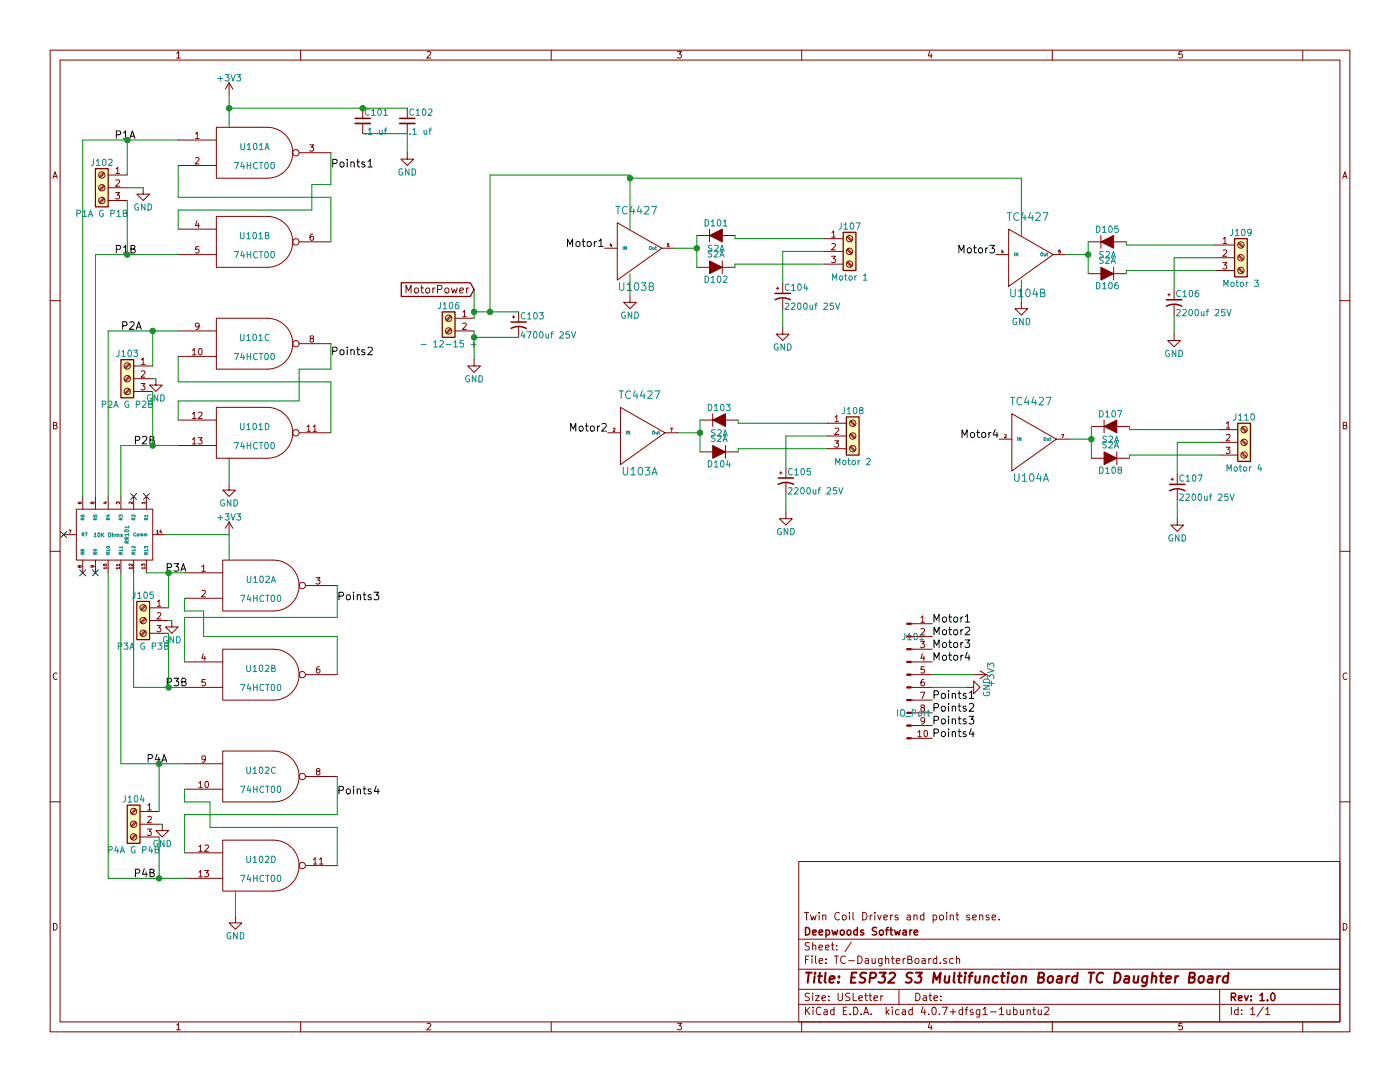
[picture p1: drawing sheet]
EESchema Schematic File Version 2
LIBS:power
LIBS:device
LIBS:switches
LIBS:relays
LIBS:motors
LIBS:transistors
LIBS:conn
LIBS:linear
LIBS:regul
LIBS:74xx
LIBS:cmos4000
LIBS:adc-dac
LIBS:memory
LIBS:xilinx
LIBS:microcontrollers
LIBS:dsp
LIBS:microchip
LIBS:analog_switches
LIBS:motorola
LIBS:texas
LIBS:intel
LIBS:audio
LIBS:interface
LIBS:digital-audio
LIBS:philips
LIBS:display
LIBS:cypress
LIBS:siliconi
LIBS:opto
LIBS:atmel
LIBS:contrib
LIBS:valves
LIBS:4814p-2
LIBS:tc442x
LIBS:TC-DaughterBoard-cache
EELAYER 25 0
EELAYER END
$Descr USLetter 11000 8500
encoding utf-8
Sheet 1 1
Title "ESP32 S3 Multifunction Board TC Daughter Board"
Date ""
Rev "1.0"
Comp "Deepwoods Software"
Comment1 "Twin Coil Drivers and point sense."
Comment2 ""
Comment3 ""
Comment4 ""
$EndDescr
$Comp
L 74HCT00 U101
U 2 1
P 2000 1900
F 0 "U101" H 2000 1950 50  0000 C CNN
F 1 "74HCT00" H 2000 1800 50  0000 C CNN
F 2 "Housings_SOIC:SOIC-14_3.9x8.7mm_Pitch1.27mm" H 2000 1900 50  0001 C CNN
F 3 "" H 2000 1900 50  0001 C CNN
F 4 "595-SN74AHC00D" H 2000 1900 60  0001 C CNN "Mouser Part Number"
	2    2000 1900
	1    0    0    -1  
$EndComp
$Comp
L 74HCT00 U101
U 3 1
P 2000 2700
F 0 "U101" H 2000 2750 50  0000 C CNN
F 1 "74HCT00" H 2000 2600 50  0000 C CNN
F 2 "Housings_SOIC:SOIC-14_3.9x8.7mm_Pitch1.27mm" H 2000 2700 50  0001 C CNN
F 3 "" H 2000 2700 50  0001 C CNN
F 4 "595-SN74AHC00D" H 2000 2700 60  0001 C CNN "Mouser Part Number"
	3    2000 2700
	1    0    0    -1  
$EndComp
$Comp
L 74HCT00 U101
U 4 1
P 2000 3400
F 0 "U101" H 2000 3450 50  0000 C CNN
F 1 "74HCT00" H 2000 3300 50  0000 C CNN
F 2 "Housings_SOIC:SOIC-14_3.9x8.7mm_Pitch1.27mm" H 2000 3400 50  0001 C CNN
F 3 "" H 2000 3400 50  0001 C CNN
F 4 "595-SN74AHC00D" H 2000 3400 60  0001 C CNN "Mouser Part Number"
	4    2000 3400
	1    0    0    -1  
$EndComp
$Comp
L 74HCT00 U102
U 1 1
P 2050 4600
F 0 "U102" H 2050 4650 50  0000 C CNN
F 1 "74HCT00" H 2050 4500 50  0000 C CNN
F 2 "Housings_SOIC:SOIC-14_3.9x8.7mm_Pitch1.27mm" H 2050 4600 50  0001 C CNN
F 3 "" H 2050 4600 50  0001 C CNN
F 4 "595-SN74AHC00D" H 2050 4600 60  0001 C CNN "Mouser Part Number"
	1    2050 4600
	1    0    0    -1  
$EndComp
$Comp
L 74HCT00 U102
U 2 1
P 2050 5300
F 0 "U102" H 2050 5350 50  0000 C CNN
F 1 "74HCT00" H 2050 5200 50  0000 C CNN
F 2 "Housings_SOIC:SOIC-14_3.9x8.7mm_Pitch1.27mm" H 2050 5300 50  0001 C CNN
F 3 "" H 2050 5300 50  0001 C CNN
F 4 "595-SN74AHC00D" H 2050 5300 60  0001 C CNN "Mouser Part Number"
	2    2050 5300
	1    0    0    -1  
$EndComp
$Comp
L 74HCT00 U102
U 3 1
P 2050 6100
F 0 "U102" H 2050 6150 50  0000 C CNN
F 1 "74HCT00" H 2050 6000 50  0000 C CNN
F 2 "Housings_SOIC:SOIC-14_3.9x8.7mm_Pitch1.27mm" H 2050 6100 50  0001 C CNN
F 3 "" H 2050 6100 50  0001 C CNN
F 4 "595-SN74AHC00D" H 2050 6100 60  0001 C CNN "Mouser Part Number"
	3    2050 6100
	1    0    0    -1  
$EndComp
$Comp
L 74HCT00 U102
U 4 1
P 2050 6800
F 0 "U102" H 2050 6850 50  0000 C CNN
F 1 "74HCT00" H 2050 6700 50  0000 C CNN
F 2 "Housings_SOIC:SOIC-14_3.9x8.7mm_Pitch1.27mm" H 2050 6800 50  0001 C CNN
F 3 "" H 2050 6800 50  0001 C CNN
F 4 "595-SN74AHC00D" H 2050 6800 60  0001 C CNN "Mouser Part Number"
	4    2050 6800
	1    0    0    -1  
$EndComp
$Comp
L 4814P-2 RR101
U 1 1
P 900 4200
F 0 "RR101" H 900 4300 30  0000 C CNN
F 1 "10K Ohms" V 900 4150 30  0000 C CNN
F 2 "48xxP:4814P" H 900 4200 60  0001 C CNN
F 3 "" H 900 4200 60  0000 C CNN
F 4 "652-4814P-2LF-10K" H 900 4200 60  0001 C CNN "Mouser Part Number"
	1    900  4200
	0    1    1    0   
$EndComp
$Comp
L C_Small C101
U 1 1
P 2850 950
F 0 "C101" H 2860 1020 50  0000 L CNN
F 1 ".1 uf" H 2860 870 50  0000 L CNN
F 2 "Capacitors_SMD:C_0603" H 2850 950 50  0001 C CNN
F 3 "" H 2850 950 50  0001 C CNN
F 4 "710-885012206095" H 2850 950 60  0001 C CNN "Mouser Part Number"
	1    2850 950 
	1    0    0    -1  
$EndComp
$Comp
L C_Small C102
U 1 1
P 3200 950
F 0 "C102" H 3210 1020 50  0000 L CNN
F 1 ".1 uf" H 3210 870 50  0000 L CNN
F 2 "Capacitors_SMD:C_0603" H 3200 950 50  0001 C CNN
F 3 "" H 3200 950 50  0001 C CNN
F 4 "710-885012206095" H 3200 950 60  0001 C CNN "Mouser Part Number"
	1    3200 950 
	1    0    0    -1  
$EndComp
$Comp
L +3V3 #PWR01
U 1 1
P 1800 750
F 0 "#PWR01" H 1800 600 50  0001 C CNN
F 1 "+3V3" H 1800 890 50  0000 C CNN
F 2 "" H 1800 750 50  0001 C CNN
F 3 "" H 1800 750 50  0001 C CNN
	1    1800 750 
	1    0    0    -1  
$EndComp
$Comp
L +3V3 #PWR02
U 1 1
P 1800 4200
F 0 "#PWR02" H 1800 4050 50  0001 C CNN
F 1 "+3V3" H 1800 4340 50  0000 C CNN
F 2 "" H 1800 4200 50  0001 C CNN
F 3 "" H 1800 4200 50  0001 C CNN
	1    1800 4200
	1    0    0    -1  
$EndComp
$Comp
L GND #PWR03
U 1 1
P 1800 3800
F 0 "#PWR03" H 1800 3550 50  0001 C CNN
F 1 "GND" H 1800 3650 50  0000 C CNN
F 2 "" H 1800 3800 50  0001 C CNN
F 3 "" H 1800 3800 50  0001 C CNN
	1    1800 3800
	1    0    0    -1  
$EndComp
$Comp
L GND #PWR04
U 1 1
P 1850 7200
F 0 "#PWR04" H 1850 6950 50  0001 C CNN
F 1 "GND" H 1850 7050 50  0000 C CNN
F 2 "" H 1850 7200 50  0001 C CNN
F 3 "" H 1850 7200 50  0001 C CNN
	1    1850 7200
	1    0    0    -1  
$EndComp
NoConn ~ 1150 3900
NoConn ~ 1050 3900
NoConn ~ 500  4200
NoConn ~ 750  4500
NoConn ~ 650  4500
$Comp
L 74HCT00 U101
U 1 1
P 2000 1200
F 0 "U101" H 2000 1250 50  0000 C CNN
F 1 "74HCT00" H 2000 1100 50  0000 C CNN
F 2 "Housings_SOIC:SOIC-14_3.9x8.7mm_Pitch1.27mm" H 2000 1200 50  0001 C CNN
F 3 "" H 2000 1200 50  0001 C CNN
F 4 "595-SN74AHC00D" H 2000 1200 60  0001 C CNN "Mouser Part Number"
	1    2000 1200
	1    0    0    -1  
$EndComp
$Comp
L GND #PWR05
U 1 1
P 3200 1200
F 0 "#PWR05" H 3200 950 50  0001 C CNN
F 1 "GND" H 3200 1050 50  0000 C CNN
F 2 "" H 3200 1200 50  0001 C CNN
F 3 "" H 3200 1200 50  0001 C CNN
	1    3200 1200
	1    0    0    -1  
$EndComp
Text Label 900  1100 0    59   ~ 0
P1A
Text Label 900  2000 0    59   ~ 0
P1B
Text Label 950  2600 0    59   ~ 0
P2A
Text Label 1050 3500 0    59   ~ 0
P2B
Text Label 1300 4500 0    59   ~ 0
P3A
Text Label 1300 5400 0    59   ~ 0
P3B
Text Label 1150 6000 0    59   ~ 0
P4A
Text Label 1050 6900 0    59   ~ 0
P4B
$Comp
L Conn_01x10_Male J101
U 1 1
P 7125 5300
F 0 "J101" H 7175 5600 50  0000 C CNN
F 1 "IO_Port" H 7175 5000 50  0000 C CNN
F 2 "Pin_Headers:Pin_Header_Straight_1x10_Pitch2.54mm" H 7125 5300 50  0001 C CNN
F 3 "" H 7125 5300 50  0001 C CNN
	1    7125 5300
	1    0    0    -1  
$EndComp
Text Label 7325 4900 0    60   ~ 0
Motor1
Text Label 7325 5000 0    60   ~ 0
Motor2
Text Label 7325 5100 0    60   ~ 0
Motor3
Text Label 7325 5200 0    60   ~ 0
Motor4
Text Label 7325 5500 0    60   ~ 0
Points1
Text Label 7325 5600 0    60   ~ 0
Points2
Text Label 7325 5700 0    60   ~ 0
Points3
Text Label 7325 5800 0    60   ~ 0
Points4
$Comp
L +3V3 #PWR06
U 1 1
P 7650 5300
F 0 "#PWR06" H 7650 5150 50  0001 C CNN
F 1 "+3V3" H 7650 5440 50  0000 C CNN
F 2 "" H 7650 5300 50  0001 C CNN
F 3 "" H 7650 5300 50  0001 C CNN
	1    7650 5300
	0    1    1    0   
$EndComp
$Comp
L GND #PWR07
U 1 1
P 7600 5400
F 0 "#PWR07" H 7600 5150 50  0001 C CNN
F 1 "GND" H 7600 5250 50  0000 C CNN
F 2 "" H 7600 5400 50  0001 C CNN
F 3 "" H 7600 5400 50  0001 C CNN
	1    7600 5400
	0    -1   -1   0   
$EndComp
Text Label 2600 1325 0    60   ~ 0
Points1
Text Label 2600 2800 0    60   ~ 0
Points2
Text Label 2650 4725 0    60   ~ 0
Points3
Text Label 2650 6250 0    60   ~ 0
Points4
$Comp
L Screw_Terminal_01x03 J102
U 1 1
P 800 1475
F 0 "J102" H 800 1675 50  0000 C CNN
F 1 "P1A G P1B" H 800 1275 50  0000 C CNN
F 2 "Connectors_Terminal_Blocks:TerminalBlock_Pheonix_MPT-2.54mm_3pol" H 800 1475 50  0001 C CNN
F 3 "" H 800 1475 50  0001 C CNN
	1    800  1475
	-1   0    0    -1  
$EndComp
$Comp
L GND #PWR08
U 1 1
P 1125 1475
F 0 "#PWR08" H 1125 1225 50  0001 C CNN
F 1 "GND" H 1125 1325 50  0000 C CNN
F 2 "" H 1125 1475 50  0001 C CNN
F 3 "" H 1125 1475 50  0001 C CNN
	1    1125 1475
	1    0    0    -1  
$EndComp
$Comp
L Screw_Terminal_01x03 J103
U 1 1
P 1000 2975
F 0 "J103" H 1000 3175 50  0000 C CNN
F 1 "P2A G P2B" H 1000 2775 50  0000 C CNN
F 2 "Connectors_Terminal_Blocks:TerminalBlock_Pheonix_MPT-2.54mm_3pol" H 1000 2975 50  0001 C CNN
F 3 "" H 1000 2975 50  0001 C CNN
	1    1000 2975
	-1   0    0    -1  
$EndComp
$Comp
L GND #PWR09
U 1 1
P 1225 2975
F 0 "#PWR09" H 1225 2725 50  0001 C CNN
F 1 "GND" H 1225 2825 50  0000 C CNN
F 2 "" H 1225 2975 50  0001 C CNN
F 3 "" H 1225 2975 50  0001 C CNN
	1    1225 2975
	1    0    0    -1  
$EndComp
$Comp
L GND #PWR010
U 1 1
P 1350 4875
F 0 "#PWR010" H 1350 4625 50  0001 C CNN
F 1 "GND" H 1350 4725 50  0000 C CNN
F 2 "" H 1350 4875 50  0001 C CNN
F 3 "" H 1350 4875 50  0001 C CNN
	1    1350 4875
	1    0    0    -1  
$EndComp
$Comp
L Screw_Terminal_01x03 J105
U 1 1
P 1125 4875
F 0 "J105" H 1125 5075 50  0000 C CNN
F 1 "P3A G P3B" H 1125 4675 50  0000 C CNN
F 2 "Connectors_Terminal_Blocks:TerminalBlock_Pheonix_MPT-2.54mm_3pol" H 1125 4875 50  0001 C CNN
F 3 "" H 1125 4875 50  0001 C CNN
	1    1125 4875
	-1   0    0    -1  
$EndComp
$Comp
L GND #PWR011
U 1 1
P 1275 6475
F 0 "#PWR011" H 1275 6225 50  0001 C CNN
F 1 "GND" H 1275 6325 50  0000 C CNN
F 2 "" H 1275 6475 50  0001 C CNN
F 3 "" H 1275 6475 50  0001 C CNN
	1    1275 6475
	1    0    0    -1  
$EndComp
$Comp
L Screw_Terminal_01x03 J104
U 1 1
P 1050 6475
F 0 "J104" H 1050 6675 50  0000 C CNN
F 1 "P4A G P4B" H 1050 6275 50  0000 C CNN
F 2 "Connectors_Terminal_Blocks:TerminalBlock_Pheonix_MPT-2.54mm_3pol" H 1050 6475 50  0001 C CNN
F 3 "" H 1050 6475 50  0001 C CNN
	1    1050 6475
	-1   0    0    -1  
$EndComp
$Comp
L Screw_Terminal_01x02 J106
U 1 1
P 3525 2500
F 0 "J106" H 3525 2600 50  0000 C CNN
F 1 "- 12-15 +" H 3525 2300 50  0000 C CNN
F 2 "Connectors_Terminal_Blocks:TerminalBlock_Pheonix_PT-3.5mm_2pol" H 3525 2500 50  0001 C CNN
F 3 "" H 3525 2500 50  0001 C CNN
	1    3525 2500
	-1   0    0    -1  
$EndComp
$Comp
L CP1_Small C103
U 1 1
P 4075 2550
F 0 "C103" H 4085 2620 50  0000 L CNN
F 1 "4700uf 25V" H 4085 2470 50  0000 L CNN
F 2 "BigSMDCaps:EEEFK0J133SM" H 4075 2550 50  0001 C CNN
F 3 "" H 4075 2550 50  0001 C CNN
F 4 "667-EEE-FK1E472SM " H 4075 2550 60  0001 C CNN "Mouser Part Number"
	1    4075 2550
	1    0    0    -1  
$EndComp
Wire Wire Line
	1800 3800 1800 3600
Wire Wire Line
	1800 4400 1800 4200
Wire Wire Line
	2650 6500 2650 6800
Wire Wire Line
	1650 6500 2650 6500
Wire Wire Line
	1650 6300 1650 6500
Wire Wire Line
	1450 6300 1650 6300
Wire Wire Line
	1450 6200 1450 6300
Wire Wire Line
	2650 5000 2650 5300
Wire Wire Line
	1600 5000 2650 5000
Wire Wire Line
	1600 4800 1600 5000
Wire Wire Line
	1450 4800 1600 4800
Wire Wire Line
	1450 4700 1450 4800
Wire Wire Line
	1450 6400 1450 6700
Wire Wire Line
	2650 6400 1450 6400
Wire Wire Line
	2650 6100 2650 6400
Wire Wire Line
	1450 4850 1450 5200
Wire Wire Line
	2650 4850 1450 4850
Wire Wire Line
	2650 4600 2650 4850
Wire Wire Line
	1400 3150 1400 3300
Wire Wire Line
	2350 3150 1400 3150
Wire Wire Line
	2350 2900 2350 3150
Wire Wire Line
	2600 2900 2350 2900
Wire Wire Line
	2600 2700 2600 2900
Wire Wire Line
	2600 3000 2600 3400
Wire Wire Line
	1400 3000 2600 3000
Wire Wire Line
	1400 2800 1400 3000
Wire Wire Line
	1400 1650 1400 1800
Wire Wire Line
	2450 1650 1400 1650
Wire Wire Line
	2600 1550 2600 1900
Wire Wire Line
	1400 1550 2600 1550
Wire Wire Line
	1400 1300 1400 1550
Wire Wire Line
	1850 7200 1850 7000
Wire Wire Line
	1800 4200 1300 4200
Wire Wire Line
	750  2000 1400 2000
Wire Wire Line
	750  2000 750  3900
Wire Wire Line
	650  3900 650  1100
Wire Wire Line
	650  1100 1400 1100
Wire Wire Line
	950  3500 1400 3500
Wire Wire Line
	950  3500 950  3900
Wire Wire Line
	850  3900 850  2600
Wire Wire Line
	850  2600 1400 2600
Wire Wire Line
	1150 4500 1450 4500
Wire Wire Line
	1050 4500 1050 5400
Wire Wire Line
	1050 5400 1450 5400
Wire Wire Line
	950  4500 950  6000
Wire Wire Line
	950  6000 1450 6000
Wire Wire Line
	850  4500 850  6900
Wire Wire Line
	850  6900 1450 6900
Wire Wire Line
	1800 750  1800 1000
Wire Wire Line
	2600 1200 2600 1450
Wire Wire Line
	2600 1450 2450 1450
Wire Wire Line
	2450 1450 2450 1650
Wire Wire Line
	1800 850  3200 850 
Connection ~ 1800 850 
Connection ~ 2850 850 
Wire Wire Line
	3200 1050 2850 1050
Wire Wire Line
	3200 1200 3200 1050
Wire Wire Line
	7325 5300 7650 5300
Wire Wire Line
	7325 5400 7600 5400
Wire Wire Line
	1000 1375 1000 1100
Connection ~ 1000 1100
Wire Wire Line
	1000 1575 1000 2000
Connection ~ 1000 2000
Wire Wire Line
	1000 1475 1125 1475
Wire Wire Line
	1200 2875 1200 2600
Wire Wire Line
	1200 3075 1200 3500
Wire Wire Line
	1200 2975 1225 2975
Connection ~ 1200 2600
Connection ~ 1200 3500
Wire Wire Line
	1325 4875 1350 4875
Wire Wire Line
	1325 4975 1325 5400
Connection ~ 1325 5400
Wire Wire Line
	1325 4775 1325 4500
Connection ~ 1325 4500
Wire Wire Line
	1250 6475 1275 6475
Wire Wire Line
	1250 6575 1250 6900
Wire Wire Line
	1250 6000 1250 6375
Connection ~ 1250 6000
Connection ~ 1250 6900
Wire Wire Line
	3725 2450 4075 2450
Wire Wire Line
	3725 2275 3725 2500
Wire Wire Line
	4075 2650 3725 2650
Wire Wire Line
	3725 2600 3725 2825
$Comp
L GND #PWR012
U 1 1
P 3725 2825
F 0 "#PWR012" H 3725 2575 50  0001 C CNN
F 1 "GND" H 3725 2675 50  0000 C CNN
F 2 "" H 3725 2825 50  0001 C CNN
F 3 "" H 3725 2825 50  0001 C CNN
	1    3725 2825
	1    0    0    -1  
$EndComp
Connection ~ 3725 2650
Text GLabel 3725 2275 0    60   Input ~ 0
MotorPower
Connection ~ 3725 2450
$Comp
L TC4427 U103
U 2 1
P 5000 1950
F 0 "U103" H 5000 1650 60  0000 C CNN
F 1 "TC4427" H 5000 2250 60  0000 C CNN
F 2 "Housings_SOIC:SOIC-8_3.9x4.9mm_Pitch1.27mm" H 5000 1950 60  0001 C CNN
F 3 "" H 5000 1950 60  0000 C CNN
F 4 "579-TC1427COA" H 5000 1950 60  0001 C CNN "Mouser Part Number"
	2    5000 1950
	1    0    0    -1  
$EndComp
$Comp
L D_ALT D101
U 1 1
P 5625 1850
F 0 "D101" H 5625 1950 50  0000 C CNN
F 1 "S2A" H 5625 1750 50  0000 C CNN
F 2 "Rectifiers:DIOM5336X245N" H 5625 1850 50  0001 C CNN
F 3 "" H 5625 1850 50  0001 C CNN
F 4 "512-S2A" H 5625 1850 60  0001 C CNN "Mouser Part Number"
	1    5625 1850
	1    0    0    -1  
$EndComp
$Comp
L D_ALT D102
U 1 1
P 5625 2100
F 0 "D102" H 5625 2200 50  0000 C CNN
F 1 "S2A" H 5625 2000 50  0000 C CNN
F 2 "Rectifiers:DIOM5336X245N" H 5625 2100 50  0001 C CNN
F 3 "" H 5625 2100 50  0001 C CNN
F 4 "512-S2A" H 5625 2100 60  0001 C CNN "Mouser Part Number"
	1    5625 2100
	-1   0    0    1   
$EndComp
$Comp
L CP1_Small C104
U 1 1
P 6150 2325
F 0 "C104" H 6160 2395 50  0000 L CNN
F 1 "2200uf 25V" H 6160 2245 50  0000 L CNN
F 2 "BigSMDCaps:EEEFK0J682AV" H 6150 2325 50  0001 C CNN
F 3 "" H 6150 2325 50  0001 C CNN
F 4 "667-EEV-FK1E222V" H 6150 2325 60  0001 C CNN "Mouser Part Number"
	1    6150 2325
	1    0    0    -1  
$EndComp
$Comp
L Screw_Terminal_01x03 J107
U 1 1
P 6675 1975
F 0 "J107" H 6675 2175 50  0000 C CNN
F 1 "Motor 1" H 6675 1775 50  0000 C CNN
F 2 "Connectors_Terminal_Blocks:TerminalBlock_Pheonix_PT-3.5mm_3pol" H 6675 1975 50  0001 C CNN
F 3 "" H 6675 1975 50  0001 C CNN
	1    6675 1975
	1    0    0    -1  
$EndComp
Wire Wire Line
	4950 1375 4950 1800
Wire Wire Line
	4950 1375 3850 1375
Wire Wire Line
	3850 1375 3850 2450
Connection ~ 3850 2450
$Comp
L GND #PWR013
U 1 1
P 4950 2325
F 0 "#PWR013" H 4950 2075 50  0001 C CNN
F 1 "GND" H 4950 2175 50  0000 C CNN
F 2 "" H 4950 2325 50  0001 C CNN
F 3 "" H 4950 2325 50  0001 C CNN
	1    4950 2325
	1    0    0    -1  
$EndComp
Wire Wire Line
	4950 2325 4950 2150
Text Label 4750 1950 2    60   ~ 0
Motor1
Wire Wire Line
	5475 1850 5475 2100
Wire Wire Line
	5300 1950 5475 1950
Connection ~ 5475 1950
Wire Wire Line
	6475 1875 5775 1875
Wire Wire Line
	5775 1875 5775 1850
Wire Wire Line
	6475 2075 5775 2075
Wire Wire Line
	5775 2075 5775 2100
Wire Wire Line
	6150 2225 6150 1975
Wire Wire Line
	6150 1975 6475 1975
$Comp
L GND #PWR014
U 1 1
P 6150 2575
F 0 "#PWR014" H 6150 2325 50  0001 C CNN
F 1 "GND" H 6150 2425 50  0000 C CNN
F 2 "" H 6150 2575 50  0001 C CNN
F 3 "" H 6150 2575 50  0001 C CNN
	1    6150 2575
	1    0    0    -1  
$EndComp
Wire Wire Line
	6150 2425 6150 2575
$Comp
L TC4427 U103
U 1 1
P 5025 3400
F 0 "U103" H 5025 3100 60  0000 C CNN
F 1 "TC4427" H 5025 3700 60  0000 C CNN
F 2 "Housings_SOIC:SOIC-8_3.9x4.9mm_Pitch1.27mm" H 5025 3400 60  0001 C CNN
F 3 "" H 5025 3400 60  0000 C CNN
F 4 "579-TC1427COA" H 5025 3400 60  0001 C CNN "Mouser Part Number"
	1    5025 3400
	1    0    0    -1  
$EndComp
$Comp
L D_ALT D103
U 1 1
P 5650 3300
F 0 "D103" H 5650 3400 50  0000 C CNN
F 1 "S2A" H 5650 3200 50  0000 C CNN
F 2 "Rectifiers:DIOM5336X245N" H 5650 3300 50  0001 C CNN
F 3 "" H 5650 3300 50  0001 C CNN
F 4 "512-S2A" H 5650 3300 60  0001 C CNN "Mouser Part Number"
	1    5650 3300
	1    0    0    -1  
$EndComp
$Comp
L D_ALT D104
U 1 1
P 5650 3550
F 0 "D104" H 5650 3650 50  0000 C CNN
F 1 "S2A" H 5650 3450 50  0000 C CNN
F 2 "Rectifiers:DIOM5336X245N" H 5650 3550 50  0001 C CNN
F 3 "" H 5650 3550 50  0001 C CNN
F 4 "512-S2A" H 5650 3550 60  0001 C CNN "Mouser Part Number"
	1    5650 3550
	-1   0    0    1   
$EndComp
$Comp
L CP1_Small C105
U 1 1
P 6175 3775
F 0 "C105" H 6185 3845 50  0000 L CNN
F 1 "2200uf 25V" H 6185 3695 50  0000 L CNN
F 2 "BigSMDCaps:EEEFK0J682AV" H 6175 3775 50  0001 C CNN
F 3 "" H 6175 3775 50  0001 C CNN
F 4 "667-EEV-FK1E222V" H 6175 3775 60  0001 C CNN "Mouser Part Number"
	1    6175 3775
	1    0    0    -1  
$EndComp
$Comp
L Screw_Terminal_01x03 J108
U 1 1
P 6700 3425
F 0 "J108" H 6700 3625 50  0000 C CNN
F 1 "Motor 2" H 6700 3225 50  0000 C CNN
F 2 "Connectors_Terminal_Blocks:TerminalBlock_Pheonix_PT-3.5mm_3pol" H 6700 3425 50  0001 C CNN
F 3 "" H 6700 3425 50  0001 C CNN
	1    6700 3425
	1    0    0    -1  
$EndComp
Text Label 4775 3400 2    60   ~ 0
Motor2
Wire Wire Line
	5500 3300 5500 3550
Wire Wire Line
	5325 3400 5500 3400
Connection ~ 5500 3400
Wire Wire Line
	6500 3325 5800 3325
Wire Wire Line
	5800 3325 5800 3300
Wire Wire Line
	6500 3525 5800 3525
Wire Wire Line
	5800 3525 5800 3550
Wire Wire Line
	6175 3675 6175 3425
Wire Wire Line
	6175 3425 6500 3425
$Comp
L GND #PWR015
U 1 1
P 6175 4025
F 0 "#PWR015" H 6175 3775 50  0001 C CNN
F 1 "GND" H 6175 3875 50  0000 C CNN
F 2 "" H 6175 4025 50  0001 C CNN
F 3 "" H 6175 4025 50  0001 C CNN
	1    6175 4025
	1    0    0    -1  
$EndComp
Wire Wire Line
	6175 3875 6175 4025
$Comp
L TC4427 U104
U 2 1
P 8075 2000
F 0 "U104" H 8075 1700 60  0000 C CNN
F 1 "TC4427" H 8075 2300 60  0000 C CNN
F 2 "Housings_SOIC:SOIC-8_3.9x4.9mm_Pitch1.27mm" H 8075 2000 60  0001 C CNN
F 3 "" H 8075 2000 60  0000 C CNN
F 4 "579-TC1427COA" H 8075 2000 60  0001 C CNN "Mouser Part Number"
	2    8075 2000
	1    0    0    -1  
$EndComp
$Comp
L D_ALT D105
U 1 1
P 8700 1900
F 0 "D105" H 8700 2000 50  0000 C CNN
F 1 "S2A" H 8700 1800 50  0000 C CNN
F 2 "Rectifiers:DIOM5336X245N" H 8700 1900 50  0001 C CNN
F 3 "" H 8700 1900 50  0001 C CNN
F 4 "512-S2A" H 8700 1900 60  0001 C CNN "Mouser Part Number"
	1    8700 1900
	1    0    0    -1  
$EndComp
$Comp
L D_ALT D106
U 1 1
P 8700 2150
F 0 "D106" H 8700 2250 50  0000 C CNN
F 1 "S2A" H 8700 2050 50  0000 C CNN
F 2 "Rectifiers:DIOM5336X245N" H 8700 2150 50  0001 C CNN
F 3 "" H 8700 2150 50  0001 C CNN
F 4 "512-S2A" H 8700 2150 60  0001 C CNN "Mouser Part Number"
	1    8700 2150
	-1   0    0    1   
$EndComp
$Comp
L CP1_Small C106
U 1 1
P 9225 2375
F 0 "C106" H 9235 2445 50  0000 L CNN
F 1 "2200uf 25V" H 9235 2295 50  0000 L CNN
F 2 "BigSMDCaps:EEEFK0J682AV" H 9225 2375 50  0001 C CNN
F 3 "" H 9225 2375 50  0001 C CNN
F 4 "667-EEV-FK1E222V" H 9225 2375 60  0001 C CNN "Mouser Part Number"
	1    9225 2375
	1    0    0    -1  
$EndComp
$Comp
L Screw_Terminal_01x03 J109
U 1 1
P 9750 2025
F 0 "J109" H 9750 2225 50  0000 C CNN
F 1 "Motor 3" H 9750 1825 50  0000 C CNN
F 2 "Connectors_Terminal_Blocks:TerminalBlock_Pheonix_PT-3.5mm_3pol" H 9750 2025 50  0001 C CNN
F 3 "" H 9750 2025 50  0001 C CNN
	1    9750 2025
	1    0    0    -1  
$EndComp
Wire Wire Line
	8025 1400 8025 1850
$Comp
L GND #PWR016
U 1 1
P 8025 2375
F 0 "#PWR016" H 8025 2125 50  0001 C CNN
F 1 "GND" H 8025 2225 50  0000 C CNN
F 2 "" H 8025 2375 50  0001 C CNN
F 3 "" H 8025 2375 50  0001 C CNN
	1    8025 2375
	1    0    0    -1  
$EndComp
Wire Wire Line
	8025 2375 8025 2200
Text Label 7825 2000 2    60   ~ 0
Motor3
Wire Wire Line
	8550 1900 8550 2150
Wire Wire Line
	8375 2000 8550 2000
Connection ~ 8550 2000
Wire Wire Line
	9550 1925 8850 1925
Wire Wire Line
	8850 1925 8850 1900
Wire Wire Line
	9550 2125 8850 2125
Wire Wire Line
	8850 2125 8850 2150
Wire Wire Line
	9225 2275 9225 2025
Wire Wire Line
	9225 2025 9550 2025
$Comp
L GND #PWR017
U 1 1
P 9225 2625
F 0 "#PWR017" H 9225 2375 50  0001 C CNN
F 1 "GND" H 9225 2475 50  0000 C CNN
F 2 "" H 9225 2625 50  0001 C CNN
F 3 "" H 9225 2625 50  0001 C CNN
	1    9225 2625
	1    0    0    -1  
$EndComp
Wire Wire Line
	9225 2475 9225 2625
$Comp
L TC4427 U104
U 1 1
P 8100 3450
F 0 "U104" H 8100 3150 60  0000 C CNN
F 1 "TC4427" H 8100 3750 60  0000 C CNN
F 2 "Housings_SOIC:SOIC-8_3.9x4.9mm_Pitch1.27mm" H 8100 3450 60  0001 C CNN
F 3 "" H 8100 3450 60  0000 C CNN
F 4 "579-TC1427COA" H 8100 3450 60  0001 C CNN "Mouser Part Number"
	1    8100 3450
	1    0    0    -1  
$EndComp
$Comp
L D_ALT D107
U 1 1
P 8725 3350
F 0 "D107" H 8725 3450 50  0000 C CNN
F 1 "S2A" H 8725 3250 50  0000 C CNN
F 2 "Rectifiers:DIOM5336X245N" H 8725 3350 50  0001 C CNN
F 3 "" H 8725 3350 50  0001 C CNN
F 4 "512-S2A" H 8725 3350 60  0001 C CNN "Mouser Part Number"
	1    8725 3350
	1    0    0    -1  
$EndComp
$Comp
L D_ALT D108
U 1 1
P 8725 3600
F 0 "D108" H 8725 3700 50  0000 C CNN
F 1 "S2A" H 8725 3500 50  0000 C CNN
F 2 "Rectifiers:DIOM5336X245N" H 8725 3600 50  0001 C CNN
F 3 "" H 8725 3600 50  0001 C CNN
F 4 "512-S2A" H 8725 3600 60  0001 C CNN "Mouser Part Number"
	1    8725 3600
	-1   0    0    1   
$EndComp
$Comp
L CP1_Small C107
U 1 1
P 9250 3825
F 0 "C107" H 9260 3895 50  0000 L CNN
F 1 "2200uf 25V" H 9260 3745 50  0000 L CNN
F 2 "BigSMDCaps:EEEFK0J682AV" H 9250 3825 50  0001 C CNN
F 3 "" H 9250 3825 50  0001 C CNN
F 4 "667-EEV-FK1E222V" H 9250 3825 60  0001 C CNN "Mouser Part Number"
	1    9250 3825
	1    0    0    -1  
$EndComp
$Comp
L Screw_Terminal_01x03 J110
U 1 1
P 9775 3475
F 0 "J110" H 9775 3675 50  0000 C CNN
F 1 "Motor 4" H 9775 3275 50  0000 C CNN
F 2 "Connectors_Terminal_Blocks:TerminalBlock_Pheonix_PT-3.5mm_3pol" H 9775 3475 50  0001 C CNN
F 3 "" H 9775 3475 50  0001 C CNN
	1    9775 3475
	1    0    0    -1  
$EndComp
Text Label 7850 3450 2    60   ~ 0
Motor4
Wire Wire Line
	8575 3350 8575 3600
Wire Wire Line
	8400 3450 8575 3450
Connection ~ 8575 3450
Wire Wire Line
	9575 3375 8875 3375
Wire Wire Line
	8875 3375 8875 3350
Wire Wire Line
	9575 3575 8875 3575
Wire Wire Line
	8875 3575 8875 3600
Wire Wire Line
	9250 3725 9250 3475
Wire Wire Line
	9250 3475 9575 3475
$Comp
L GND #PWR018
U 1 1
P 9250 4075
F 0 "#PWR018" H 9250 3825 50  0001 C CNN
F 1 "GND" H 9250 3925 50  0000 C CNN
F 2 "" H 9250 4075 50  0001 C CNN
F 3 "" H 9250 4075 50  0001 C CNN
	1    9250 4075
	1    0    0    -1  
$EndComp
Wire Wire Line
	9250 3925 9250 4075
Wire Wire Line
	4950 1400 8025 1400
Connection ~ 4950 1400
$EndSCHEMATC
